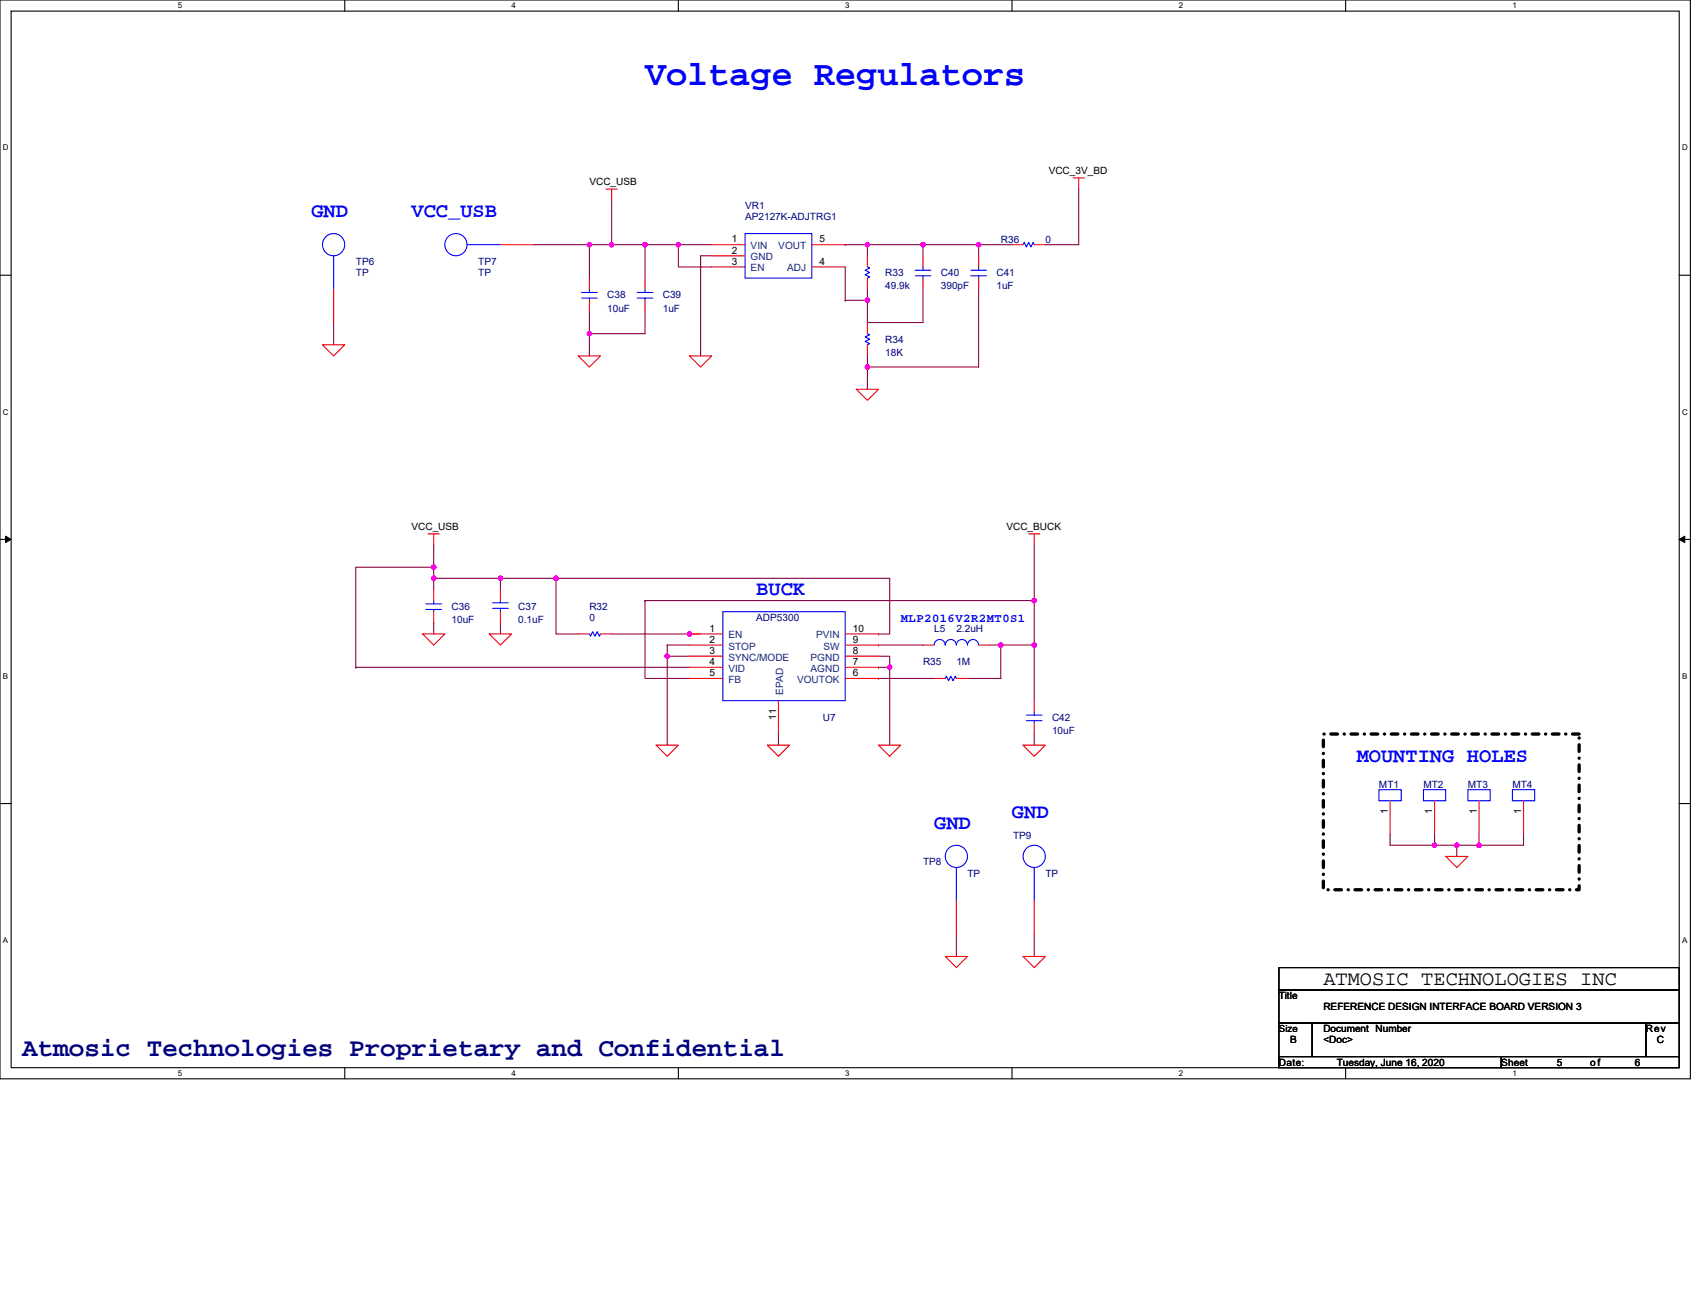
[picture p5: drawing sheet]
<svg xmlns="http://www.w3.org/2000/svg" width="279mm" height="216mm" viewBox="0 0 279 216" stroke-linecap="round" stroke-linejoin="round" font-family="sans-serif">
<path d="M0 0h278v177.4h-278zM1.8 1.8h274.3v173.8h-274.3z" fill="none" stroke="#000" stroke-width=".18"/>
<g fill="#fff">
<path d="M29.3 .2h.7v1.4h-.7z"/>
<path d="M29.3 175.7h.7v1.5h-.7z"/>
</g>
<path d="M56.7 0v1.8M56.7 175.6v1.8" fill="none" stroke="#000" stroke-width=".18"/>
<g fill="#fff">
<path d="M84.1 .2h.8v1.4h-.8z"/>
<path d="M84.1 175.7h.8v1.5h-.8z"/>
</g>
<path d="M111.6 0v1.8M111.6 175.6v1.8" fill="none" stroke="#000" stroke-width=".18"/>
<g fill="#fff">
<path d="M139 .2h.7v1.4h-.7z"/>
<path d="M139 175.7h.7v1.5h-.7z"/>
</g>
<path d="M166.4 0v1.8M166.4 175.6v1.8" fill="none" stroke="#000" stroke-width=".18"/>
<g fill="#fff">
<path d="M193.9 .2h.7v1.4h-.7z"/>
<path d="M193.9 175.7h.7v1.5h-.7z"/>
</g>
<path d="M221.3 0v1.8M221.3 175.6v1.8" fill="none" stroke="#000" stroke-width=".18"/>
<g fill="#fff">
<path d="M248.7 .2h.8v1.4h-.8z"/>
<path d="M248.7 175.7h.8v1.5h-.8z"/>
<path d="M.5 23.5h.9v1.5h-.9z"/>
<path d="M276.6 23.5h1v1.5h-1z"/>
<path d="M.5 67h.9v1.4h-.9z"/>
<path d="M276.6 67h1v1.4h-1z"/>
</g>
<path d="M0 45.3h1.8M276.1 45.3h1.9" fill="none" stroke="#000" stroke-width=".18"/>
<g fill="#fff">
<path d="M.5 110.4h.8v1.5h-.8z"/>
<path d="M276.6 110.4h.9v1.5h-.9z"/>
</g>
<path d="M0 88.7h1.8M276.1 88.7h1.9" fill="none" stroke="#000" stroke-width=".18"/>
<path d="M.9 88.2l.9 .5-.9 .5zM276.1 88.7l1-.5v1z" fill="#000"/>
<path d="M.9 88.2l.9 .5-.9 .5zM276.1 88.7l1-.5v1z" fill="none" stroke="#000" stroke-width=".16"/>
<g fill="#fff">
<path d="M.5 153.8h.8v1.5h-.8z"/>
<path d="M276.6 153.8h.9v1.5h-.9z"/>
</g>
<path d="M0 132.1h1.8M276.1 132.1h1.9M210.3 159.1h65.8v3.7h-65.8zM210.3 168.2h5.5v5.5h-5.5zM210.3 162.8h65.8v5.4h-65.8zM210.3 173.7h36.6v1.9h-36.6zM215.8 168.2h54.9v5.5h-54.9zM246.9 173.7h29.2v1.9h-29.2zM270.7 168.2h5.4v5.5h-5.4z" fill="none" stroke="#000" stroke-width=".18"/>
<path d="M217.6 120.7h42.1v25.6h-42.1z" fill="none" stroke="#000" stroke-width=".55" stroke-dasharray="1.1 1.1 0 1.1"/>
<g fill="none" stroke="#800040" stroke-width=".18">
<path d="M100.6 32.9v7.3M177.4 31.1v9.1h-5.5M54.9 53v3.7M87.8 40.2h9.1M96.9 40.2v5.5M96.9 40.2h3.7M96.9 51.2v3.7M96.9 54.9v3.6M100.6 40.2h5.5M106.1 40.2v5.5M106.1 40.2h5.5M106.1 51.2v3.7h-9.2"/>
<path d="M111.6 40.2v3.7h5.4M111.6 40.2h5.4M117 42.1h-1.8v16.4M139 40.2h3.6M139 49.4h3.6M139 40.2h.1M139 43.9v5.5M139 49.4h.1M142.6 40.2v1.9M142.6 40.2h9.2M142.6 47.5v1.9M142.6 58.5v1.9"/>
<path d="M151.8 40.2v1.9M151.8 40.2h9.1M151.8 47.5v5.5h-9.2v-3.6M160.9 40.2v1.9M160.9 40.2h5.5M160.9 47.5v12.9h-18.3M142.6 60.4v3.6M71.3 95.1v1.8M71.3 89.6v3.7M71.3 93.3h-12.8v16.4M71.3 93.3v1.8M71.3 95.1h11"/>
<path d="M82.3 95.1v1.8M82.3 95.1h9.1M91.4 95.1v9.1h3.7M91.4 95.1h54.9v9.1h-1.8M91.4 95.1h.1M106.1 98.8h.1M106.1 98.8v12.8h7.3M106.1 98.8h64M170.1 98.8v7.3M170.1 89.6v9.2M58.5 109.7h54.9M58.5 109.7h.1"/>
<path d="M71.3 102.4v1.8M82.3 102.4v1.8M100.6 104.2h14.6M109.7 106.1v1.8h3.7M109.7 106.1h.1M109.7 107.9v14.6M109.7 106.1h3.7M144.5 111.6h9.1M144.5 107.9h1.8v1.8M144.5 109.7h1.8M144.5 106.1h7.3M146.3 109.7v12.8"/>
<path d="M162.8 106.1h1.8M164.6 106.1v5.5h-5.5M164.6 106.1h.1M164.6 106.1h5.5M170.1 106.1h.1M170.1 106.1v9.1M128 120.7v1.8M170.1 120.7v1.8M228.6 137.2v1.8h7.3M235.9 139h3.7M235.9 137.2v1.8M239.6 139h3.6"/>
<path d="M239.6 139v1.8M243.2 137.2v1.8M250.5 137.2v1.8h-7.3M157.3 153.6v3.7M170.1 153.6v3.7"/>
</g>
<g fill="#f0f" stroke="#f0f" stroke-width=".18">
<circle cx="96.9" cy="40.2" r=".37"/>
<circle cx="111.6" cy="40.2" r=".37"/>
<circle cx="142.6" cy="40.2" r=".37"/>
<circle cx="142.6" cy="49.4" r=".37"/>
<circle cx="142.6" cy="60.3" r=".37"/>
<circle cx="151.8" cy="40.2" r=".37"/>
<circle cx="96.9" cy="54.9" r=".37"/>
<circle cx="160.9" cy="40.2" r=".37"/>
<circle cx="106.1" cy="40.2" r=".37"/>
<circle cx="100.6" cy="40.2" r=".37"/>
<circle cx="82.3" cy="95.1" r=".37"/>
<circle cx="71.3" cy="93.3" r=".37"/>
<circle cx="164.6" cy="106.1" r=".37"/>
<circle cx="170.1" cy="106.1" r=".37"/>
<circle cx="170.1" cy="98.8" r=".37"/>
<circle cx="146.3" cy="109.7" r=".37"/>
<circle cx="109.7" cy="107.9" r=".37"/>
<circle cx="113.4" cy="104.2" r=".37"/>
<circle cx="91.4" cy="95.1" r=".37"/>
<circle cx="239.6" cy="139" r=".37"/>
<circle cx="235.9" cy="139" r=".37"/>
<circle cx="243.2" cy="139" r=".37"/>
<circle cx="71.3" cy="95.1" r=".37"/>
</g>
<g fill="none" stroke="#f00" stroke-width=".18">
<path d="M99.7 31.1h1.8M100.6 31.1v1.8M176.5 29.3h1.8M177.4 29.3v1.8M53 56.7h3.7l-1.8 1.8zM54.9 47.5v5.5M82.3 40.2h5.5M95.1 58.5h3.7l-1.9 1.9zM96.9 49.4v1.8M96.9 45.7v1.8M106.1 49.4v1.8M106.1 45.7v1.8"/>
<path d="M113.4 58.5h3.6l-1.8 1.9zM117 40.2h5.5M117 42.1h5.5M117 43.9h5.5M133.5 43.9h5.5M133.5 40.2h5.5M142.6 53v1.9M142.6 56.7v1.8M142.6 42.1v1.8M142.6 45.7v1.8M151.8 45.7v1.8M151.8 42.1v1.8"/>
<path d="M160.9 45.7v1.8M160.9 42.1v1.8M166.4 40.2h1.8M170.1 40.2h1.8M140.8 64h3.7l-1.9 1.8zM70.4 87.8h1.8M71.3 96.9v1.9M71.3 87.8v1.8M82.3 96.9v1.9M169.2 87.8h1.8M170.1 87.8v1.8M69.5 104.2h3.7l-1.9 1.9z"/>
<path d="M71.3 100.6v1.8M80.5 104.2h3.6l-1.8 1.9zM82.3 100.6v1.8M95.1 104.2h1.8M98.8 104.2h1.8M113.4 104.2h5.5M113.4 106.1h5.5M113.4 107.9h5.5M113.4 109.7h5.5M113.4 111.6h5.5M128 115.2v5.5M139 107.9h5.5"/>
<path d="M139 111.6h5.5M139 109.7h5.5M139 106.1h5.5M139 104.2h5.5M144.5 111.6h.1M144.5 109.7h.1M144.5 106.1h.1M144.5 104.2h.1M151.8 106.1h1.8M153.6 111.6h1.8M157.3 111.6h1.8M160.9 106.1h1.9"/>
<path d="M170.1 118.9v1.8M170.1 115.2v1.8M107.9 122.5h3.7l-1.9 1.9zM126.2 122.5h3.6l-1.8 1.9zM144.5 122.5h3.6l-1.8 1.9zM168.2 122.5h3.7l-1.8 1.9zM228.6 131.7v5.5M235.9 131.7v5.5M243.2 131.7v5.5M250.5 131.7v5.5M155.4 157.3h3.7l-1.8 1.8zM157.3 148.1v5.5"/>
<path d="M168.2 157.3h3.7l-1.8 1.8zM170.1 148.1v5.5M237.7 140.8h3.7l-1.8 1.8z"/>
</g>
<g fill="none" stroke="#00f" stroke-width=".18">
<path d="M122.5 38.4h11v7.3h-11zM54.9 42.1v5.4M76.8 40.2h5.5M95.6 48.1h2.6M95.6 49h2.6M96.9 49v.4M96.9 47.5v.6M104.8 48.1h2.6M104.8 49h2.6M106.1 49v.4M106.1 47.5v.6M142.6 54.9l.4 .1-.7 .4 .7 .4-.7 .3 .7 .4-.4 .2"/>
<path d="M142.6 43.9l.4 .2-.7 .3 .7 .4-.7 .4 .7 .3-.4 .2M150.5 44.4h2.6M150.5 45.4h2.6M151.8 45.4v.3M151.8 43.9v.5M159.7 44.4h2.5M159.7 45.4h2.5M160.9 45.4v.3M160.9 43.9v.5M168.2 40.2l.2-.3 .4 .7 .4-.7 .3 .7 .4-.7 .2 .3M70 99.3h2.6M71.3 98.8v.5"/>
<path d="M81 99.1h2.6M82.3 98.8v.3M70 100.2h2.6M71.3 100.2v.4M81 100h2.6M82.3 100v.6M96.9 104.2l.2 .4 .4-.7 .3 .7 .4-.7 .4 .7 .2-.4M118.9 100.6h20.1v14.6h-20.1zM153.6 106.1a.91 .91 0 0 1 .9-.9 .91 .91 0 0 1 .9 .9 .91 .91 0 0 1 1-.9 .91 .91 0 0 1 .9 .9M155.4 111.6l.2-.4 .4 .7 .4-.7 .3 .7 .4-.7 .2 .4M157.3 106.1a.91 .91 0 0 1 .9-.9 .91 .91 0 0 1 .9 .9 .91 .91 0 0 1 .9-.9 .91 .91 0 0 1 .9 .9M168.8 117.6h2.6"/>
<path d="M168.8 118.5h2.6M170.1 118.5v.4M170.1 117v.6M226.8 129.8h3.6v1.9h-3.6zM234.1 129.8h3.6v1.9h-3.6zM241.4 129.8h3.7v1.9h-3.7zM248.7 129.8h3.7v1.9h-3.7zM157.3 142.6v5.5M170.1 142.6v5.5"/>
<circle cx="54.9" cy="40.2" r="1.83"/>
<circle cx="75" cy="40.2" r="1.83"/>
<circle cx="157.3" cy="140.8" r="1.83"/>
<circle cx="170.1" cy="140.8" r="1.83"/>
</g>
<text font-size="5.8" fill="#00f" x="106.1" y="14">Voltage Regulators</text>
<text font-size="4.3" fill="#000080" x="3.7" y="173.6">Atmosic Technologies Proprietary and Confidential</text>
<g font-size="3.3" fill="#00f">
<text x="51.2" y="35.7">GND</text>
<text x="67.7" y="35.7">VCC_USB</text>
<text x="124.4" y="97.9">BUCK</text>
<text x="223.1" y="125.3">MOUNTING HOLES</text>
<text x="153.6" y="136.3">GND</text>
<text x="166.4" y="134.5">GND</text>
</g>
<text font-size="3.3" x="217.6" y="161.9">ATMOSIC TECHNOLOGIES INC</text>
<text font-size="2" fill="#00f" x="148.1" y="102.3">MLP2016V2R2MT0S1</text>
<g font-size="1.6">
<text x="172.5" y="28.5">VCC_3V_BD</text>
<text x="96.9" y="30.4">VCC_USB</text>
<text x="120.3" y="39.9">1</text>
<text x="120.3" y="41.7">2</text>
<text x="134.8" y="39.9">5</text>
<text x="120.3" y="43.5">3</text>
<text x="134.8" y="43.5">4</text>
<text x="67.7" y="87.1">VCC_USB</text>
<text x="165.5" y="87.1">VCC_BUCK</text>
<text x="116.7" y="103.9">1</text>
<text x="116.7" y="105.7">2</text>
<text x="116.7" y="107.5">3</text>
<text x="140.3" y="103.9">10</text>
<text x="140.3" y="105.7">9</text>
<text x="140.3" y="107.5">8</text>
<text x="116.7" y="109.4">4</text>
<text x="116.7" y="111.2">5</text>
<text x="140.3" y="111.2">6</text>
<text x="140.3" y="109.4">7</text>
<text x="127.6" y="118.3" transform="rotate(-90 127.6 118.3)">11</text>
<text x="228.2" y="133.9" transform="rotate(-90 228.2 133.9)">1</text>
<text x="235.5" y="133.9" transform="rotate(-90 235.5 133.9)">1</text>
<text x="242.9" y="133.9" transform="rotate(-90 242.9 133.9)">1</text>
<text x="250.2" y="133.9" transform="rotate(-90 250.2 133.9)">1</text>
<text x="210.3" y="164.2">Title</text>
<text x="217.6" y="166.1">REFERENCE DESIGN INTERFACE BOARD VERSION 3</text>
<text x="210.3" y="169.7">Size</text>
<text x="212.1" y="171.6">B</text>
<text x="217.6" y="169.7">Document Number</text>
<text x="217.6" y="171.6">&lt;Doc&gt;</text>
<text x="270.7" y="169.7">Rev</text>
<text x="272.5" y="171.6">C</text>
<text x="210.3" y="175.2">Date:</text>
<text x="219.8" y="175.2">Tuesday, June 16, 2020</text>
<text x="246.9" y="175.2">Sheet</text>
<text x="256" y="175.2">5</text>
<text x="261.5" y="175.2">of</text>
<text x="268.8" y="175.2">6</text>
</g>
<g font-size="1.6" fill="#000080">
<text x="122.5" y="34.4">VR1</text>
<text x="122.5" y="36.2">AP2127K-ADJTRG1</text>
<text x="164.6" y="39.9">R36</text>
<text x="171.9" y="39.9">0</text>
<text x="58.5" y="43.5">TP6</text>
<text x="58.5" y="45.4">TP</text>
<text x="78.6" y="43.5">TP7</text>
<text x="78.6" y="45.4">TP</text>
<text x="145.6" y="45.4">R33</text>
<text x="145.6" y="47.6">49.9k</text>
<text x="154.7" y="45.4">C40</text>
<text x="154.7" y="47.6">390pF</text>
<text x="163.9" y="45.4">C41</text>
<text x="163.9" y="47.6">1uF</text>
<text x="99.9" y="49">C38</text>
<text x="99.9" y="51.2">10uF</text>
<text x="109" y="49">C39</text>
<text x="109" y="51.2">1uF</text>
<text x="145.6" y="56.3">R34</text>
<text x="145.6" y="58.5">18K</text>
<text x="74.3" y="100.2">C36</text>
<text x="85.2" y="100.2">C37</text>
<text x="96.9" y="100.2">R32</text>
<text x="74.3" y="102.4">10uF</text>
<text x="85.2" y="102.4">0.1uF</text>
<text x="96.9" y="102.1">0</text>
<text x="124.4" y="102.1">ADP5300</text>
<text x="153.6" y="103.9">L5</text>
<text x="157.3" y="103.9">2.2uH</text>
<text x="151.8" y="109.4">R35</text>
<text x="157.3" y="109.4">1M</text>
<text x="135.3" y="118.5">U7</text>
<text x="173" y="118.5">C42</text>
<text x="173" y="120.7">10uF</text>
<text x="226.8" y="129.5">MT1</text>
<text x="234.1" y="129.5">MT2</text>
<text x="241.4" y="129.5">MT3</text>
<text x="248.7" y="129.5">MT4</text>
<text x="166.6" y="137.9">TP9</text>
<text x="151.8" y="142.3">TP8</text>
<text x="159.1" y="144.1">TP</text>
<text x="171.9" y="144.1">TP</text>
</g>
<g font-size="1.6" fill="#004080">
<text x="123.4" y="41">VIN</text>
<text x="128" y="41">VOUT</text>
<text x="123.4" y="42.8">GND</text>
<text x="123.4" y="44.6">EN</text>
<text x="129.5" y="44.6">ADJ</text>
<text x="119.8" y="105">EN</text>
<text x="119.8" y="106.8">STOP</text>
<text x="134.2" y="105">PVIN</text>
<text x="135.4" y="106.8">SW</text>
<text x="119.8" y="108.6">SYNC/MODE</text>
<text x="119.8" y="110.5">VID</text>
<text x="119.8" y="112.3">FB</text>
<text x="131.1" y="112.3">VOUTOK</text>
<text x="133.3" y="110.5">AGND</text>
<text x="133.3" y="108.6">PGND</text>
<text x="128.8" y="114.3" transform="rotate(-90 128.8 114.3)">EPAD</text>
</g>
<g font-size="1.3">
<text x="29.3" y="1.4">5</text>
<text x="84.1" y="1.4">4</text>
<text x="139" y="1.4">3</text>
<text x="193.9" y="1.4">2</text>
<text x="248.7" y="1.4">1</text>
<text x=".5" y="24.7">D</text>
<text x="276.6" y="24.7">D</text>
<text x=".5" y="68.2">C</text>
<text x="276.6" y="68.2">C</text>
<text x=".5" y="111.6">B</text>
<text x="276.6" y="111.6">B</text>
<text x=".5" y="155">A</text>
<text x="276.6" y="155">A</text>
<text x="29.3" y="176.9">5</text>
<text x="84.1" y="176.9">4</text>
<text x="139" y="176.9">3</text>
<text x="193.9" y="176.9">2</text>
<text x="248.7" y="176.9">1</text>
</g>
</svg>
